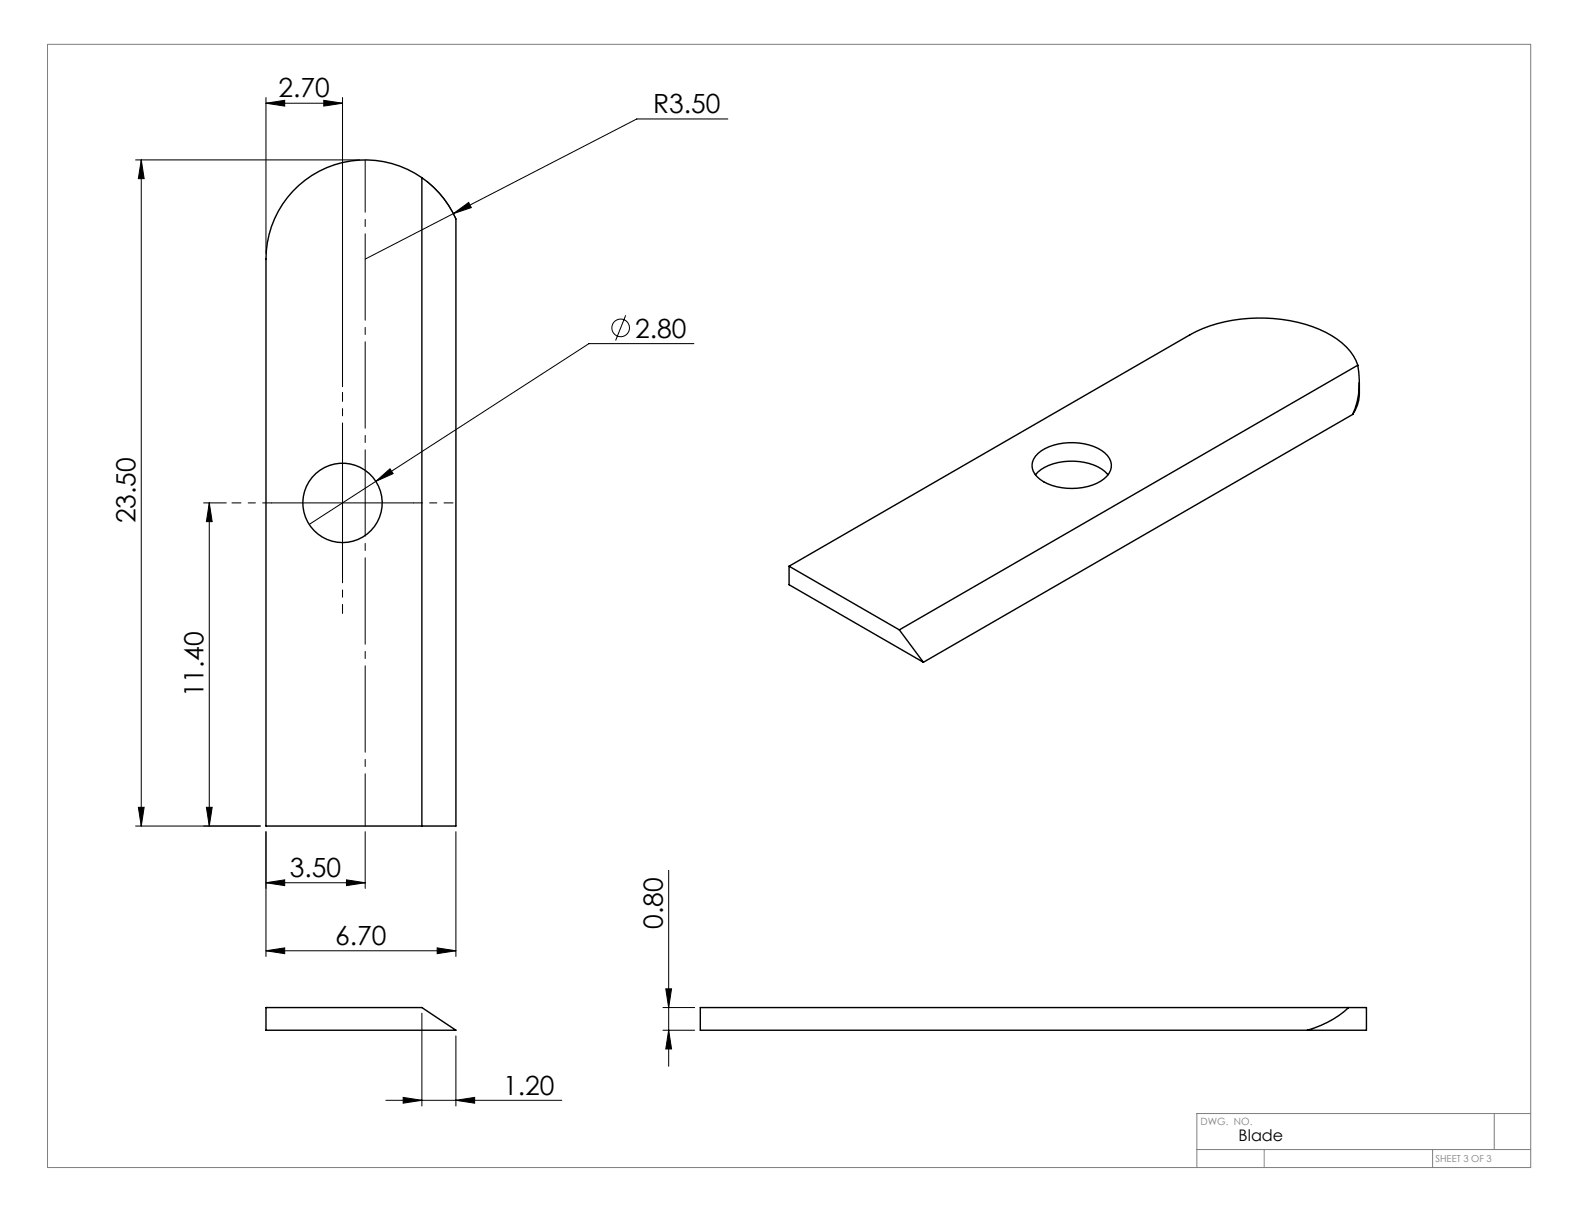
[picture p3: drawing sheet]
<svg xmlns="http://www.w3.org/2000/svg" width="279mm" height="216mm" viewBox="0 0 279 216" stroke-linecap="round" stroke-linejoin="round" font-family="sans-serif">
<g fill="none" stroke="#000" stroke-width=".18">
<path d="M46.9 18.2l3.3-.5v1zM46.9 17.2v27.5M46.9 18.2h13.5M57.1 17.7l3.3 .5-3.3 .5zM60.4 17.2v51M23.9 28.2h39.5M24.9 28.2v117.5M24.9 28.2l.5 3.3h-1zM75.2 31.9a17.5 17.5 0 0 1 5.2 6.7M80 37.7l2.7-2 .4 .9zM80 37.7l-15.6 8M128.4 21h-16.1l-32.3 16.7"/>
<path d="M110.4 55.6l-1.8 4.5M60.4 76.2v25M122.4 60.6h-18.5l-49.4 31.9M35.9 88.7h4M36.9 88.7v57M36.9 88.7l.5 3.3h-1zM47.9 88.7h25M66.3 84.9l2.5-2.2 .5 .8zM23.9 145.7h22M24.4 142.4h1l-.5 3.3zM36.4 142.4h1l-.5 3.3zM46.9 155.7l3.3-.5v1z"/>
<path d="M46.9 146.7v22M46.9 155.7h17.5M61.1 155.2l3.3 .5-3.3 .5zM64.4 146.7v10M80.4 146.7v22M117.9 153.5v34.6M46.9 167.7l3.3-.5v1zM46.9 167.7h33.5M74.4 178.7v16.4M77.1 167.2l3.3 .5-3.3 .5zM116.9 177.7h5.6M117.4 174.4h1.1l-.6 3.3z"/>
<path d="M68.1 194.1h31M71.1 193.6l3.3 .5-3.3 .5zM80.4 194.1l3.3-.5v1zM80.4 182.7v12.4M116.9 181.7h5.6M117.9 181.7l.6 3.3h-1.1z"/>
<circle cx="109.5" cy="57.8" r="1.56"/>
</g>
<path d="M60.4 76.2v-7M47.9 88.7h-7M72.9 88.7h7M60.4 101.2v7" fill="none" stroke="#000" stroke-width=".18" stroke-dasharray="15.2 1.3 1.3 1.3" stroke-dashoffset="13.6"/>
<path d="M64.4 28.2v117.5" fill="none" stroke="#000" stroke-width=".18" stroke-dasharray="15.2 1.3 1.3 1.3" stroke-dashoffset="6"/>
<path d="M8.4 7.8h261.6v198.1h-261.6zM263.6 196.4v6.4M270 196.4h-58.9v9.5M211.1 202.8h58.9M223 202.8v3.1M252.7 202.8v3.1" fill="none" stroke="#808080" stroke-width=".18"/>
<g fill="#000">
<path d="M57.1 17.7l3.3 .5-3.3 .5zM46.9 18.2l3.3-.5v1z"/>
<path d="M36.9 88.7l.5 3.3h-1zM36.4 142.4h1l-.5 3.3z"/>
<path d="M24.4 142.4h1l-.5 3.3zM24.9 28.2l.5 3.3h-1z"/>
<path d="M61.1 155.2l3.3 .5-3.3 .5zM46.9 155.7l3.3-.5v1z"/>
<path d="M46.9 167.7l3.3-.5v1zM77.1 167.2l3.3 .5-3.3 .5z"/>
<path d="M71.1 193.6l3.3 .5-3.3 .5zM80.4 194.1l3.3-.5v1zM80 37.7l3.1-1.1-.4-.9zM66.3 84.9l3-1.4-.5-.8z"/>
<path d="M117.9 181.7l.6 3.3h-1.1zM117.4 174.4h1.1l-.6 3.3z"/>
</g>
<g fill="none" stroke="#000" stroke-width=".25">
<path d="M51.7 33.7a17.5 17.5 0 0 1 28.7 4.9v107.1h-33.5v-100a17.5 17.5 0 0 1 4.8-12zM74.4 31.3v114.4M238.6 73.1l-75.7 43.7M239.5 64.4a14.7 14.7 0 0 1-.9 8.7M239.5 64.4a10.5 10.5 0 0 0-5.6-5.8 27.5 27.5 0 0 0-24 .5l-70.7 40.8M239.5 64.4l-80.9 46.7M239.8 67.5a8 8 0 0 1-1.2 5.6M139.2 99.9v3.2l23.7 13.7M139.2 99.9l19.4 11.2M182.6 83.8a8.3 8.3 0 0 1 6.8-2.5 8.1 8.1 0 0 1 6 2.5M183.1 80a10.1 10.1 0 0 1 9-1.5 5.4 5.4 0 0 1 3.8 2.9 3 3 0 0 1-1.8 3.5 10.7 10.7 0 0 1-10.6-.3 2.77 2.77 0 0 1-.4-4.6zM158.6 111.1l4.3 5.7"/>
<path d="M46.9 177.7h27.5l6 4h-33.5zM237.9 177.7h3.1v4h-10.4M237.9 177.7a17.5 17.5 0 0 1-7.3 4M237.9 177.7h-114.4v4h107.1"/>
<circle cx="60.4" cy="88.7" r="7"/>
</g>
<g font-size="4.7">
<text x="49.1" y="17.2">2.70</text>
<text x="115.2" y="20">R3.50</text>
<text x="112" y="59.5">2.80</text>
<text x="23.9" y="92.3" transform="rotate(-90 23.9 92.3)">23.50</text>
<text x="35.9" y="123" transform="rotate(-90 35.9 123)">11.40</text>
<text x="51.1" y="154.7">3.50</text>
<text x="59.1" y="166.7">6.70</text>
<text x="116.9" y="163.9" transform="rotate(-90 116.9 163.9)">0.80</text>
<text x="88.7" y="193.1">1.20</text>
</g>
<text font-size="2.8" x="218.5" y="201.3">Blade</text>
<text font-size="1.8" fill="#808080" x="211.8" y="198.5">DWG. NO.</text>
<text font-size="1.7" fill="#808080" x="253.2" y="204.9">SHEET 3 OF 3</text>
</svg>
